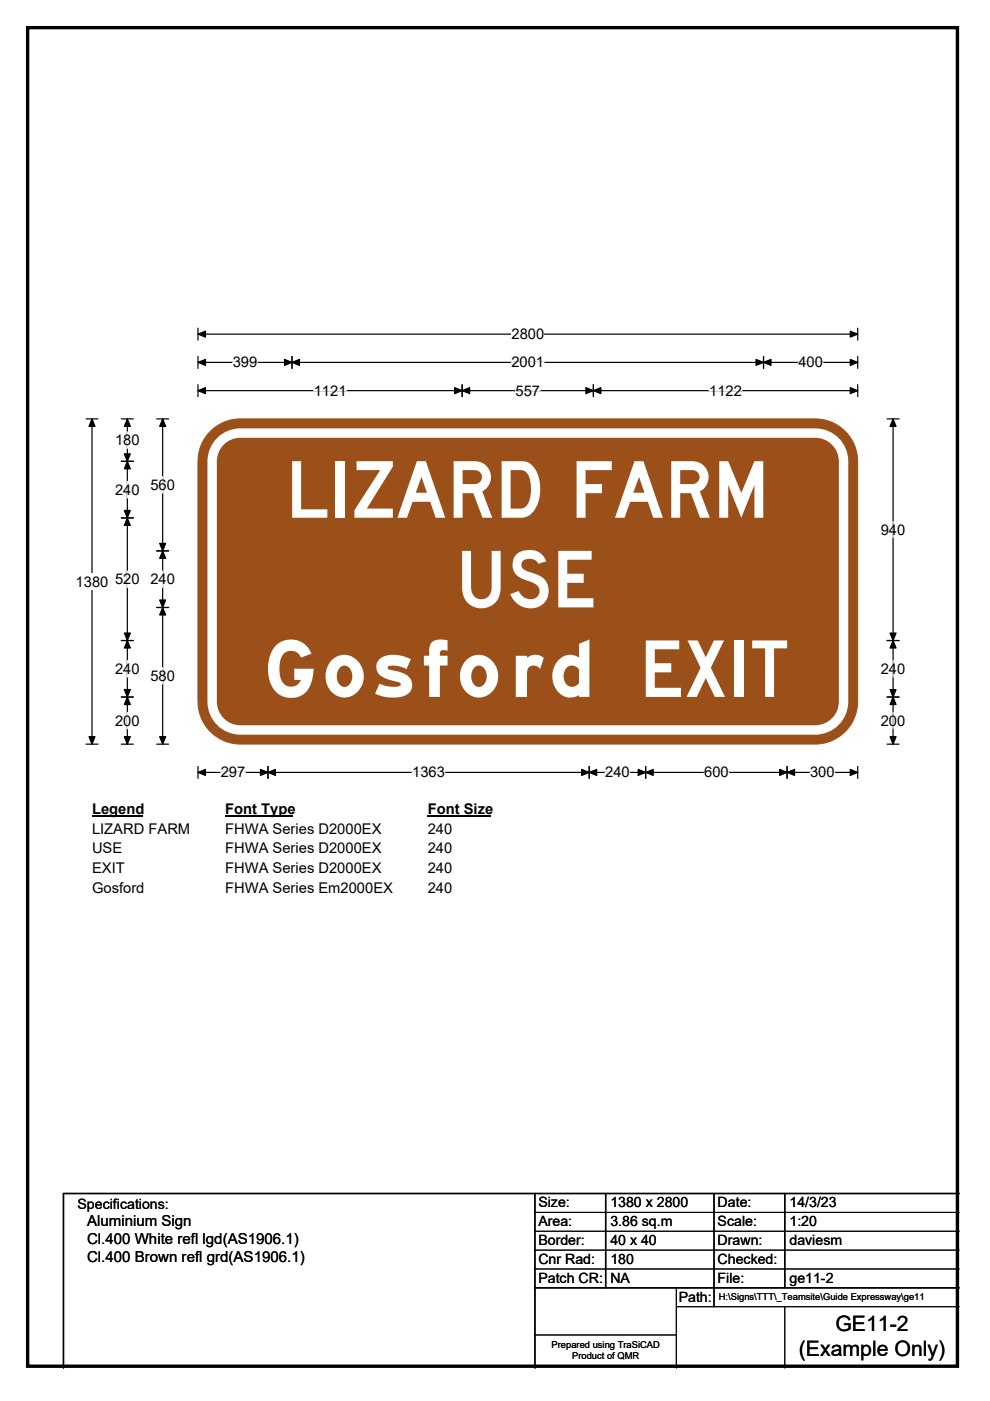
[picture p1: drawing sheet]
<svg xmlns="http://www.w3.org/2000/svg" width="210mm" height="297mm" viewBox="0 0 210 297" stroke-linecap="round" stroke-linejoin="round" font-family="sans-serif">
<path d="M5.9 5.9h197.2v283.8h-197.2z" fill="none" stroke="#000" stroke-width=".72"/>
<path d="M42 70.8h139.9M42 69.6v2.5M181.9 69.6v2.5" fill="none" stroke="#000" stroke-width=".25"/>
<path d="M42 70.8l1.6-.6v1.3zM180.3 70.2l1.6 .6-1.6 .7z" fill="#000" stroke="#000" stroke-width=".25"/>
<path d="M108.5 69.1h6.9v3.5h-6.9z" fill="#fff"/>
<g fill="none" stroke="#000" stroke-width=".25">
<path d="M42 76.8h139.9M42 75.6v2.5M61.9 75.6v2.5M161.9 75.6v2.5M181.9 75.6v2.5M18.2 88.8h2.6M19.5 88.8v69M42 81.6v2.5M42 82.8h139.9M98 81.6v2.5M125.9 81.6v2.5M181.9 81.6v2.5"/>
<path d="M18.2 157.8h2.6M42 162.5v2.5M42 163.8h139.9M56.8 162.5v2.5M125 162.5v2.5M136.9 162.5v2.5M166.9 162.5v2.5M181.9 162.5v2.5"/>
</g>
<g fill="#000" stroke="#000" stroke-width=".25">
<path d="M42 76.8l1.6-.6v1.3zM61.9 76.8l1.6-.6v1.3zM60.3 76.2l1.6 .6-1.6 .7zM160.4 76.2l1.5 .6-1.5 .7zM161.9 76.8l1.6-.6v1.3zM180.3 76.2l1.6 .6-1.6 .7zM19.5 88.8l.7 1.6h-1.3zM42 82.8l1.6-.6v1.3zM98 82.8l1.6-.6v1.3zM96.4 82.2l1.6 .6-1.6 .7zM124.3 82.2l1.6 .6-1.6 .7zM125.9 82.8l1.5-.6v1.3z"/>
<path d="M180.3 82.2l1.6 .6-1.6 .7zM18.9 156.2h1.3l-.7 1.6zM42 163.8l1.6-.7v1.3zM56.8 163.8l1.6-.7v1.3zM55.2 163.1l1.6 .7-1.6 .6zM123.4 163.1l1.6 .7-1.6 .6zM125 163.8l1.6-.7v1.3zM135.4 163.1l1.5 .7-1.5 .6zM136.9 163.8l1.6-.7v1.3zM165.4 163.1l1.5 .7-1.5 .6zM166.9 163.8l1.6-.7v1.3zM180.3 163.1l1.6 .7-1.6 .6z"/>
</g>
<path d="M49.4 76.8h5.2M108.5 76.8h6.9M169.3 76.8h5.2M66.5 82.8h7M109.3 82.8h5.3M150.4 82.8h7M46.8 163.8h5.2M87.4 163.8h7M128.4 163.8h5.2M149.4 163.8h5.2M171.8 163.8h5.2" fill="none" stroke="#fff" stroke-width=".25"/>
<path d="M16 121.6h7v3.5h-7z" fill="#fff"/>
<g fill="none" stroke="#000" stroke-width=".25">
<path d="M25.7 97.8h2.6M25.7 88.8h2.6M27 88.8v69M33.2 88.8h2.6M34.5 88.8v69M188.2 88.8h2.5M189.4 88.8v69M25.7 109.8h2.6M33.2 116.8h2.6M25.7 135.8h2.6M33.2 128.8h2.6M188.2 135.8h2.5"/>
<path d="M25.7 147.8h2.6M25.7 157.8h2.6M33.2 157.8h2.6M188.2 147.8h2.5M188.2 157.8h2.5"/>
</g>
<g fill="#000" stroke="#000" stroke-width=".25">
<path d="M27 97.8l.6 1.6h-1.2zM27 88.8l.6 1.6h-1.2zM26.4 96.2h1.2l-.6 1.6zM34.5 88.8l.6 1.6h-1.2zM189.4 88.8l.7 1.6h-1.3zM26.4 108.2h1.2l-.6 1.6zM27 109.8l.6 1.6h-1.2zM34.5 116.8l.6 1.6h-1.2zM33.9 115.2h1.2l-.6 1.6zM26.4 134.2h1.2l-.6 1.6zM27 135.8l.6 1.6h-1.2zM33.9 127.2h1.2l-.6 1.6z"/>
<path d="M34.5 128.8l.6 1.6h-1.2zM189.4 135.8l.7 1.6h-1.3zM188.8 134.2h1.3l-.7 1.6zM26.4 146.2h1.2l-.6 1.6zM27 147.8l.6 1.6h-1.2zM26.4 156.2h1.2l-.6 1.6zM33.9 156.2h1.2l-.6 1.6zM188.8 146.2h1.3l-.7 1.6zM189.4 147.8l.7 1.6h-1.3zM188.8 156.2h1.3l-.7 1.6z"/>
</g>
<path d="M27 91.6v3.5M27 102.1v3.5M34.5 101v3.6M189.4 110.6v3.4M27 121.1v3.4M34.5 121.1v3.4M27 140v3.6M27 151v3.5M34.5 141.5v3.5M189.4 140v3.6M189.4 151v3.5" fill="none" stroke="#fff" stroke-width=".25"/>
<path d="M19.5 169.8h10.8v3.4h-10.8z" fill="#fff"/>
<path d="M19.5 173h10.8" fill="none" stroke="#000" stroke-width=".32"/>
<path d="M47.8 169.8h14.4v3.4h-14.4z" fill="#fff"/>
<path d="M47.8 173h14.4" fill="none" stroke="#000" stroke-width=".32"/>
<path d="M90.7 169.8h13.5v3.4h-13.5z" fill="#fff"/>
<path d="M90.7 173h13.5" fill="none" stroke="#000" stroke-width=".32"/>
<g fill="#fff">
<path d="M19.5 173.9h20.8v3.5h-20.8z"/>
<path d="M47.8 173.9h33v3.5h-33z"/>
<path d="M90.7 173.9h5.2v3.5h-5.2z"/>
<path d="M19.5 178.1h6.4v3.5h-6.4z"/>
<path d="M47.8 178.1h33v3.5h-33z"/>
<path d="M90.7 178.1h5.2v3.5h-5.2z"/>
<path d="M19.5 182.3h6.9v3.5h-6.9z"/>
<path d="M47.8 182.3h33v3.5h-33z"/>
<path d="M90.7 182.3h5.2v3.5h-5.2z"/>
<path d="M19.5 186.5h11.1v3.5h-11.1z"/>
<path d="M47.8 186.5h35.4v3.5h-35.4z"/>
<path d="M90.7 186.5h5.2v3.5h-5.2z"/>
</g>
<path d="M44.6 91.4a8.9 8.9 0 0 1 6.4-2.6h121.9a9 9 0 0 1 9 9v51a9 9 0 0 1-9 9h-121.9a9 9 0 0 1-9-9v-51a8.9 8.9 0 0 1 2.6-6.4z" fill-rule="evenodd" fill="#9b5019" stroke="#9b5019" stroke-width=".21"/>
<path d="M46.7 93.6a6 6 0 0 1 4.3-1.8h121.9a6 6 0 0 1 6 6v51a6 6 0 0 1-6 6h-121.9a6 6 0 0 1-6-6v-51a6 6 0 0 1 1.7-4.2z" fill="none" stroke="#fff" stroke-width="2"/>
<path d="M113.5 253v37M128.5 253v20.1M151.4 253v24.1M166.5 253v20.1M203.5 253h-190v37M113.5 273h90" fill="none" stroke="#000" stroke-width=".3"/>
<path d="M113.5 257h90M113.5 261h90M113.5 265h90M113.5 269h90M143.4 277.1h60.1M143.4 273v17M166.5 277.1v12.9M113.5 283h29.9" fill="none" stroke="#000" stroke-width=".21"/>
<g font-size="16.6" fill="#fff">
<text x="60.5" y="109.8">LIZARD FARM</text>
<text x="96.6" y="128.8">USE</text>
<text x="55.6" y="147.8">Gosford EXIT</text>
</g>
<g font-size="4.5">
<text x="169.4" y="287.6">(Example Only)</text>
<text x="177.2" y="282.2">GE11-2</text>
</g>
<g font-size="3.2">
<text x="18.5" y="263.8">Cl.400 White refl lgd(AS1906.1)</text>
<text x="18.5" y="259.9">Aluminium Sign</text>
<text x="18.5" y="267.6">Cl.400 Brown refl grd(AS1906.1)</text>
</g>
<g font-size="3.1">
<text x="108.5" y="71.9">2800</text>
<text x="49.4" y="77.9">399</text>
<text x="108.5" y="77.9">2001</text>
<text x="169.3" y="77.9">400</text>
<text x="66.5" y="83.9">1121</text>
<text x="109.3" y="83.9">557</text>
<text x="150.4" y="83.9">1122</text>
<text x="24.4" y="94.4">180</text>
<text x="24.4" y="104.9">240</text>
<text x="31.9" y="103.8">560</text>
<text x="186.8" y="113.4">940</text>
<text x="16" y="124.4">1380</text>
<text x="24.4" y="123.9">520</text>
<text x="31.9" y="123.8">240</text>
<text x="24.4" y="142.8">240</text>
<text x="186.8" y="142.8">240</text>
<text x="31.9" y="144.3">580</text>
<text x="24.4" y="153.8">200</text>
<text x="186.8" y="153.8">200</text>
<text x="46.8" y="164.8">297</text>
<text x="87.4" y="164.8">1363</text>
<text x="128.4" y="164.8">240</text>
<text x="149.4" y="164.8">600</text>
<text x="171.8" y="164.8">300</text>
<text x="19.5" y="172.6">Legend</text>
<text x="47.8" y="172.6">Font Type</text>
<text x="90.7" y="172.6">Font Size</text>
<text x="19.5" y="176.7">LIZARD FARM</text>
<text x="47.8" y="176.7">FHWA Series D2000EX</text>
<text x="90.7" y="176.7">240</text>
<text x="19.5" y="180.9">USE</text>
<text x="19.5" y="185.1">EXIT</text>
<text x="47.8" y="180.9">FHWA Series D2000EX</text>
<text x="47.8" y="185.1">FHWA Series D2000EX</text>
<text x="90.7" y="180.9">240</text>
<text x="90.7" y="185.1">240</text>
<text x="19.5" y="189.3">Gosford</text>
<text x="47.8" y="189.3">FHWA Series Em2000EX</text>
<text x="90.7" y="189.3">240</text>
</g>
<g font-size="3">
<text x="16.4" y="256.2">Specifications:</text>
<text x="114.2" y="256">Size:</text>
<text x="129.5" y="256">1380 x 2800</text>
<text x="152.2" y="256">Date:</text>
<text x="167.4" y="256">14/3/23</text>
<text x="114.2" y="260">Area:</text>
<text x="114.2" y="264">Border:</text>
<text x="129.5" y="260">3.86 sq.m</text>
<text x="129.5" y="264">40 x 40</text>
<text x="152.2" y="260">Scale:</text>
<text x="152.2" y="264">Drawn:</text>
<text x="167.4" y="260">1:20</text>
<text x="167.4" y="264">daviesm</text>
<text x="114.2" y="268">Cnr Rad:</text>
<text x="129.5" y="268">180</text>
<text x="152.2" y="268">Checked:</text>
<text x="114.2" y="272">Patch CR:</text>
<text x="129.5" y="272">NA</text>
<text x="144" y="276">Path:</text>
<text x="152.2" y="272">File:</text>
<text x="167.4" y="272">ge11-2</text>
</g>
<g font-size="2">
<text x="152.5" y="275.6">H:\Signs\TTT\_Teamsite\Guide Expressway\ge11</text>
<text x="117" y="285.8">Prepared using TraSiCAD</text>
<text x="121.3" y="288.2">Product of QMR</text>
</g>
</svg>
